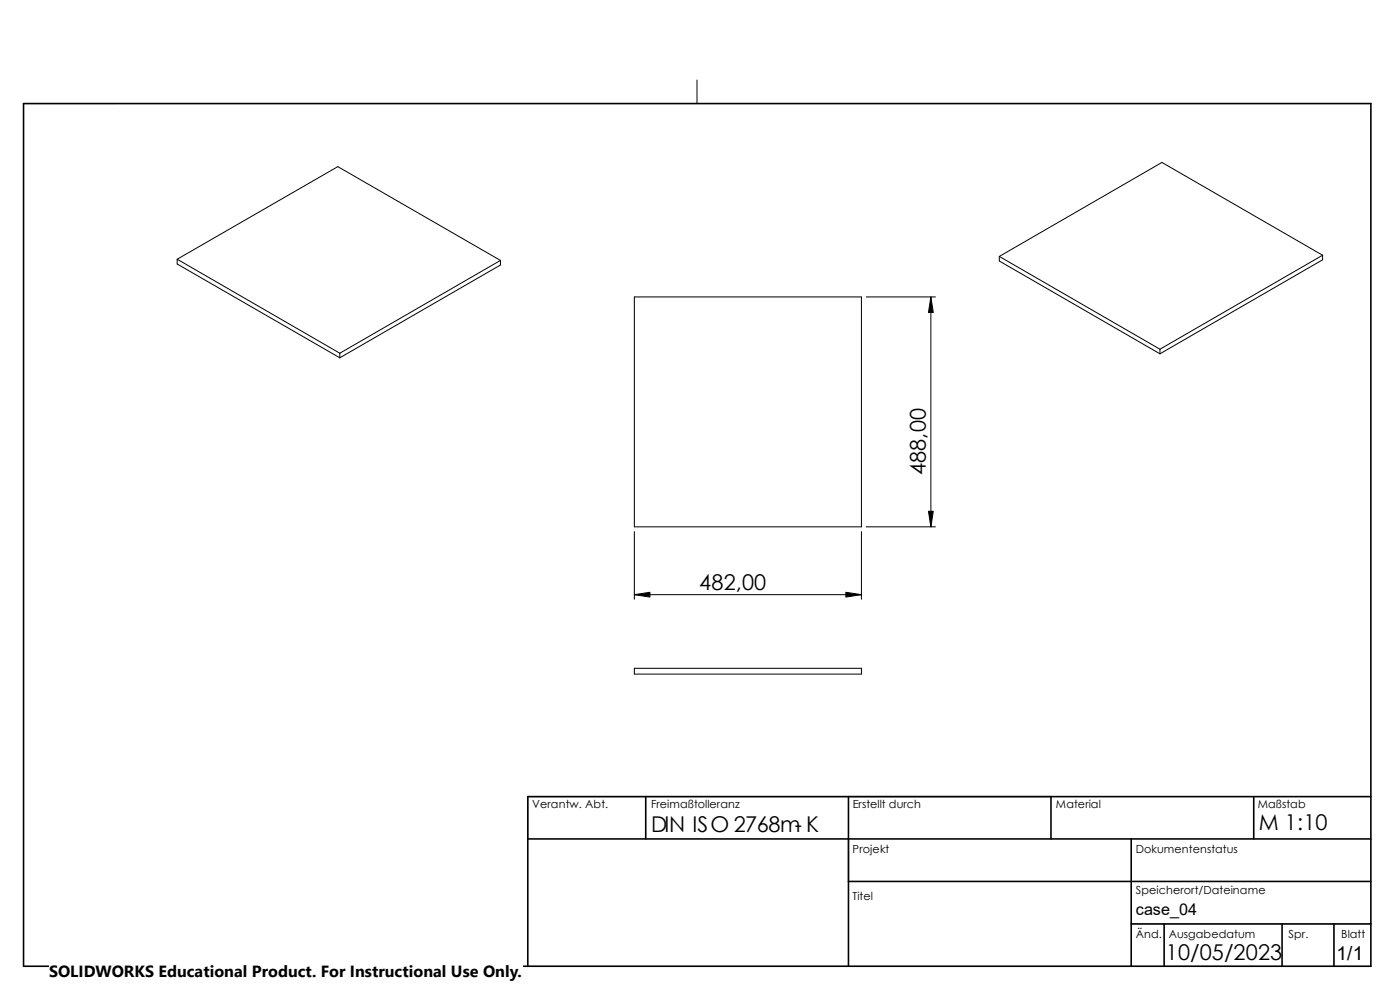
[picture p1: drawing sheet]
<svg xmlns="http://www.w3.org/2000/svg" width="297mm" height="210mm" viewBox="0 0 297 210" stroke-linecap="round" stroke-linejoin="round" font-family="sans-serif">
<path d="M5 22h19.8M112 205h178.8" fill="none" stroke="#c0c0c0" stroke-width=".21"/>
<g fill="none" stroke="#000" stroke-width=".21">
<path d="M147.9 17v5M37.6 55v1l34.5 19.9M37.6 55l34.5 19.9M37.6 55l34.1-19.7 34.5 19.9M106.2 55.2l-34.1 19.7M106.2 55.2v1l-34.1 19.7M212 54.4v1l34.1 19.7M212 54.4l34.1 19.7M280.6 54.1l-34.5 20M280.6 54.1v1l-34.5 20M280.6 54.1l-34.1-19.6-34.5 19.9M72.1 74.9v1"/>
<path d="M134.6 63h48.2v48.8h-48.2zM183.8 63h14.7M197.5 63v48.8M246.1 74.1v1M134.6 112.8v14.3M182.8 112.8v14.3M183.8 111.8h14.7M134.6 126.2h48.2M134.6 141.8h48.2v1.2h-48.2z"/>
</g>
<path d="M180 178v9M223 169h-111v9M240 196h50.8" fill="none" stroke="#c0c0c0" stroke-width=".34"/>
<g fill="none" stroke="#000" stroke-width=".34">
<path d="M5 22h285.8v183h-285.8zM112 178h178.8M137 169v9M180 169v36M223 169v9M240 178v27M266 169v9M290.8 169h-178.8v36M180 187h110.8M240 196h50.8M247 196v9M272 196v9"/>
<path d="M283 196v9"/>
</g>
<path d="M197.5 63l.5 3.3h-1zM197 108.5h1l-.5 3.3zM134.6 126.2l3.3-.6v1.1zM179.5 125.6l3.3 .6-3.3 .5z" fill="#000" stroke="#000" stroke-width=".21"/>
<path d="M10.4 203.6h100.4v6.4h-100.4z" fill="#fff"/>
<g font-size="4.6">
<text x="196.4" y="100.8" transform="rotate(-90 196.4 100.8)">488,00</text>
<text x="148.3" y="125.2">482,00</text>
<text x="138.1" y="176.4">DIN ISO 2768m- K</text>
<text x="267" y="176.1">M 1:10</text>
<text x="247.4" y="203.6">10/05/2023</text>
</g>
<text font-size="4.1" x="283.5" y="203.6">1/1</text>
<g font-size="3.4">
<text x="241" y="194">case_04</text>
<text x="10.4" y="207.3">SOLIDWORKS Educational Product. For Instructional Use Only.</text>
</g>
<g font-size="2.4">
<text x="112.9" y="171.5">Verantw. Abt.</text>
<text x="138.1" y="171.5">Freimaßtolleranz</text>
<text x="180.9" y="171.5">Erstellt durch</text>
<text x="224" y="171.5">Material</text>
<text x="266.8" y="171.5">Maßstab</text>
<text x="180.9" y="180.8">Projekt</text>
<text x="241" y="180.8">Dokumentenstatus</text>
<text x="180.9" y="190.9">Titel</text>
<text x="241" y="189.6">Speicherort/Dateiname</text>
<text x="241" y="198.9">Änd.</text>
<text x="247.9" y="198.9">Ausgabedatum</text>
<text x="273.4" y="198.9">Spr.</text>
<text x="284.5" y="198.9">Blatt</text>
</g>
</svg>
